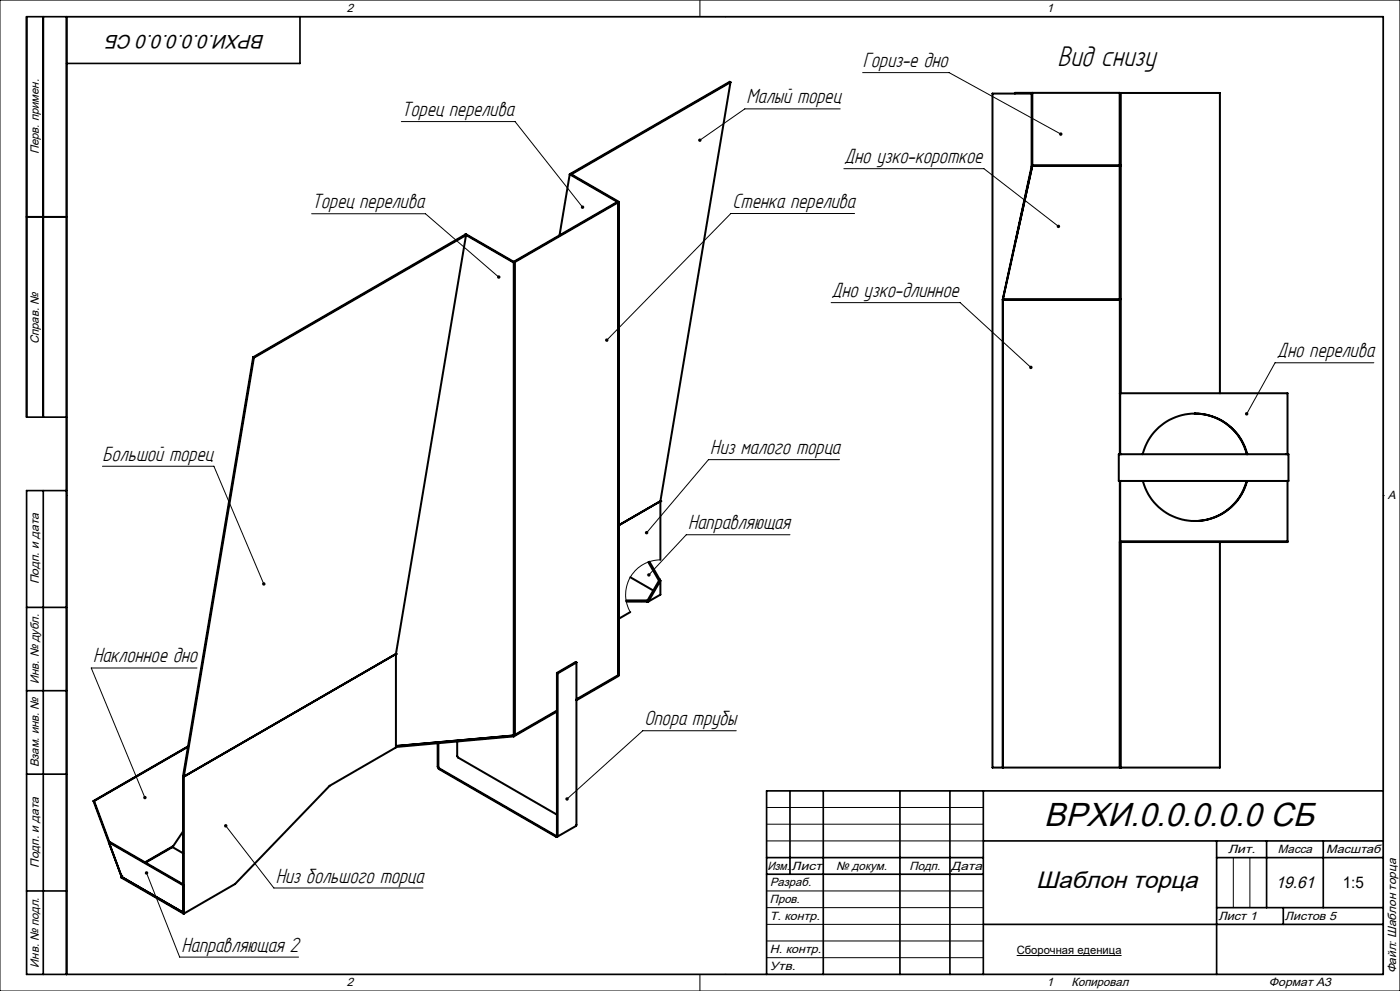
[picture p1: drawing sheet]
<svg xmlns="http://www.w3.org/2000/svg" width="420mm" height="297mm" viewBox="0 0 420 297" stroke-linecap="round" stroke-linejoin="round" font-family="sans-serif">
<g fill="none" stroke="#000" stroke-width=".3">
<path d="M0 0h420v297h-420zM20 5h395v287h-395zM210 0v5M217.5 5h.1M120.4 36.4h34.1l20.3 25.7M252.1 32.6h-28.7l-13.4 9.4M258.8 21.8h25.9l33.5 18.4M253.2 50.5h42l22.3 17.3M93.5 64.1h34.1l22 18.9M256.4 64h-37.1l-37.3 37.9M249.3 90.7h38.7l21.2 19.4M412.2 108.7h-29.7l-8.5 15.3"/>
<path d="M30.7 139.7h33.5l14.9 35.3M251.8 137.8h-39.3l-18.5 21.9M20 148.5h.1M415 148.5h.1M188.4 179.9l-.4 .4M192.9 179.9l-.4 .4M195.1 168.8l-.3 .2M196.7 171.6l-.2 .3M197.2 175.6l-1 1M198.1 167.8a10.4 10.4 0 0 0-9 15.6M237 160.3h-31.1l-11.2 12M59.1 200.2h-31.7l16.1 38.8"/>
<path d="M220.9 219h-28.1l-22.7 20.5M32.9 252.3l-.2 .1M67.7 247.5l14.5 18.6h44.7M230 242h65M230 247h65M230 252h65M370 257v15M375 257v15M44 261.6l9.9 25.2h35.7M230 267h65M230 272h65M230 277h65"/>
<path d="M210 292v5M217.5 292h.1M230 282h65M230 287h65M305 286.4h31.5"/>
</g>
<g fill="none" stroke="#000" stroke-width=".6">
<path d="M219.1 24.7l-.2-.2-47.8 27.6M219.1 24.7l-47.7 27.5M219.1 24.7l-21 125.5M304.5 28v-.2h31.5v108.3M309.5 28v21.8M309.7 28h-12v202h68.3v-67.5M309.7 27.8v21.9h26.3M336 27.9h30v90M336.2 27.9v90M170.9 52.2l14.6 8.4M170.9 52.2l-3 18.4M171.1 52.1l14.6 8.4"/>
<path d="M171.1 52.1l-.2 .1M309.5 49.8l-8.7 40M309.5 49.8h.1M336.2 49.6h-26.5l-8.8 40.1M8 65h12M139.6 70.3h.1M139.6 70.3l-63.6 36.8M139.6 70.3l.2 .2M139.6 70.3l.2-.1 14.5 8.4M139.6 70.3l14.5 8.4M139.8 70.5l-63.6 36.7M139.8 70.5l-21 125.5"/>
<path d="M154.1 78.7v141.7M154.3 78.6v141.7M154.3 78.6l-.2 .1M185.5 60.6l-.3-.1-31.1 18 .2 .1M185.5 60.6l-31.2 18M185.5 60.6v141.7M185.7 60.5l-.2 .1M185.7 60.5v141.7l-.2 .1M300.8 89.8v140.2M300.8 89.8l35.2 .1M300.9 89.7h35.3M300.9 89.6v.1"/>
<path d="M300.9 89.9v140.1M301.1 89.8v.1M301.1 89.7v.1M76 107.1l-21.1 125.5 .2 .2M76 107.1l.2 .1M76.2 107.2l-21.1 125.6M336 117.9h50.3v18.2M336.1 117.9v18.2M335.6 136.1h50.9v8h-50.9zM358.4 124h.1M358.5 124a16.1 16.1 0 0 0-15.7 12.1M358.5 124a16.1 16.1 0 0 1 15.7 12.1"/>
<path d="M358.5 124a16.1 16.1 0 0 1 15.6 12.1M198.1 150.2h.1M198.1 150.2l-12.4 7.2M198.1 150.2v17.6M336 144.1v85.9M336.1 144.1v18.1M342.9 144.1a16.1 16.1 0 0 0 15.6 12M358.4 156.1h.1M374 144.1a16.1 16.1 0 0 1-15.5 12M374.1 144.1a16.1 16.1 0 0 1-15.6 12M386.3 144.1v18.4h-50.3M189.1 173l6.9 4"/>
<path d="M194.5 168.4l3.2 5.6 .2-.3M194.8 168.3l3.1 5.4M197.9 173.7l-3.8 6.6 .2-.4h-6.4M197.9 173.7l.2 .3M198.1 174v4.2l-3.6 2.1M198.1 174l-3.6 6.3M336 162.2h50.3M336.2 162.5v67.5M118.8 196h.1M118.8 196l-63.7 36.8M118.8 196v28l-19.9 11.5-28.4 29.4-15.4 8.9M172.9 198.5v48.8l-5.8 3.5"/>
<path d="M172.9 198.5l-5.6 3.3M172.9 198.5l-.2-.1-5.6 3.3M187.9 180.3h6.6M189.1 183.4l-3.4 2M167.1 201.7l-.1 48.8-35.3-20.2-.2-.4v-7.2M167.1 201.7l.2 .1M167.1 213.3l-13 7.4M167.1 213l-12.8 7.3M167.3 201.8l-.1 49h-.4l-35.2-20.4-.3-.6v-7.1M185.5 202.3v.3l-12.6 7.3M185.5 202.3l-12.6 7.3M54.9 232.6v41.1l-18.5-10.7v-.3"/>
<path d="M54.9 232.6l.2 .2M54.9 232.6h.1M55.1 232.8v41M56.4 223.8l-28.2 16.3M56.4 223.7l-28.4 16.4M137.2 222.2v4.4l.2 .4 29.7 17.2M154.1 220.4v.3M154.1 220.4l-35.3 3.2M154.1 220.7l-35.3 3.2M154.3 220.3h.1M154.3 220.3l-.2 .1M28 240.1l8.5 22.7"/>
<path d="M28 240.1h.2M28.2 240.1l4.6 12.3M32.7 252.4l22.2 12.9M32.9 252.3l22 12.7M51.7 253.9l3.2 1.8M51.7 253.9h.1M51.7 253.9l-8.1 4.6M51.9 253.6l-.2 .3M54.9 249.2l-2.9 4.4-8.5 4.8M36.4 262.5h.1M36.4 262.7l18.5 10.8M36.5 262.7h-.1"/>
<path d="M54.9 265.3h.1M54.9 273.7l.2 .1"/>
</g>
<g fill="none" stroke="#000" stroke-width=".5">
<path d="M13 5v120M20 5v287M90 5v14h-70M8 65h12M20 125h-12v-120h407v287h-407v-145h12M13 147v145M8 182h12M8 207h12M8 232h12M237 237v25M247 237v55M270 237v55"/>
<path d="M285 237v55M295 237v55M415 237h-185v55M230 257h65M295 252h120M365 252v40M365 257h50M380 252v20M397 252v20M8 267h12M230 262h65M295 277h120"/>
<path d="M365 272h50M385 272v5"/>
</g>
<path d="M78.8 174.6l-.1 .7 .6 .2-.2-.5 .2 .5a.51 .51 0 0 0 .3-.8 .51 .51 0 0 0-.8-.1zM67.3 247.2a.51 .51 0 0 0 .3 .8 .51 .51 0 0 0 .6-.6 .51 .51 0 0 0-.8-.3l.3 .4zM43.2 238.6l-.2 .6 .3 .3h.4l-.2-.5 .2 .5a.51 .51 0 0 0 .2-.7 .51 .51 0 0 0-.7-.2zM209.6 41.6l-.1 .6 .5-.2-.4 .3a.51 .51 0 0 0 .7 .1 .51 .51 0 0 0 .1-.7 .51 .51 0 0 0-.8-.1zM174.3 61.8l-.1 .3 .3 .4h.6l-.3-.4 .3 .4a.52 .52 0 0 0 0-.8 .52 .52 0 0 0-.8 .1zM149.3 82.7a.51 .51 0 0 0 0 .7 .51 .51 0 0 0 .7 0l-.4-.4 .5 .3-.2-.7zM181.8 101.5l-.3 .6 .2 .2 .3-.4-.3 .4a.51 .51 0 0 0 .7 0 .51 .51 0 0 0 0-.7 .51 .51 0 0 0-.6-.1zM193.6 159.3l-.1 .4 .1 .4 .4-.4-.4 .4a.51 .51 0 0 0 .8-.1 .51 .51 0 0 0-.1-.7 .51 .51 0 0 0-.7 0zM169.8 239l-.1 .8 .4-.3-.4 .3a.51 .51 0 0 0 .7 0 .51 .51 0 0 0 .1-.7 .51 .51 0 0 0-.7-.1zM43.6 261.3a.52 .52 0 0 0 .3 .8 .52 .52 0 0 0 .6-.6 .52 .52 0 0 0-.7-.4l.2 .5-.2-.5zM194.3 171.9l-.2 .4 .2 .4 .4-.4-.4 .4a.5 .5 0 0 0 .7 0 .5 .5 0 0 0 0-.7 .5 .5 0 0 0-.7-.1zM317.7 40l.3 .6 .6-.1-.4-.3 .5 .2a.51 .51 0 0 0-.3-.7 .51 .51 0 0 0-.7 .3zM317.1 67.5a.51 .51 0 0 0 .1 .7 .51 .51 0 0 0 .7 0l-.4-.4 .5 .3-.2-.7zM308.9 109.7a.51 .51 0 0 0 0 .8 .51 .51 0 0 0 .7 0l-.4-.4 .4 .4 .1-.7zM373.6 123.8l.1 .6 .3-.4-.2 .5a.51 .51 0 0 0 .7-.3 .51 .51 0 0 0-.3-.6 .51 .51 0 0 0-.6 .2z" fill="#000"/>
<text font-size="10" x="313.3" y="247.6">ВРХИ.0.0.0.0.0 СБ</text>
<text font-size="9.5" x="317.3" y="19.9">Вид снизу</text>
<text font-size="7.1" x="310.8" y="266.1">Шаблон торца</text>
<g font-size="6.9">
<text x="258.8" y="20">Гориз-е дно</text>
<text x="120.4" y="34.7">Торец перелива</text>
<text x="224" y="30.9">Малый торец</text>
<text x="253.2" y="48.8">Дно узко-короткое</text>
<text x="93.5" y="62.3">Торец перелива</text>
<text x="219.8" y="62.3">Стенка перелива</text>
<text x="249.4" y="89">Дно узко-длинное</text>
<text x="383.1" y="107">Дно перелива</text>
<text x="213.1" y="136">Низ малого торца</text>
<text x="30.7" y="138">Большой торец</text>
<text x="206.4" y="158.6">Направляющая</text>
<text x="27.9" y="198.5">Наклонное дно</text>
<text x="193.3" y="217.3">Опора трубы</text>
<text x="82.7" y="264.5">Низ большого торца</text>
<text x="54.5" y="285.2">Направляющая 2</text>
</g>
<text font-size="5.8" x="79.5" y="10.4" transform="rotate(-180 79.5 10.4)">ВРХИ.0.0.0.0.0 СБ</text>
<text font-size="5" x="382.7" y="266">19.61</text>
<text font-size="4.8" x="402.8" y="266">1:5</text>
<g font-size="3.6">
<text x="104" y="3.6">2</text>
<text x="314" y="3.6">1</text>
<text x="11.6" y="46.3" transform="rotate(-90 11.6 46.3)">Перв. примен.</text>
<text x="11.6" y="103.2" transform="rotate(-90 11.6 103.2)">Справ. №</text>
<text x="416.4" y="149.6">A</text>
<text x="11.6" y="175.1" transform="rotate(-90 11.6 175.1)">Подп. и дата</text>
<text x="11.6" y="205" transform="rotate(-90 11.6 205)">Инв. № дубл.</text>
<text x="11.6" y="230" transform="rotate(-90 11.6 230)">Взам. инв. №</text>
<text x="368.4" y="255.6">Лит.</text>
<text x="383.4" y="255.6">Масса</text>
<text x="397.8" y="255.6">Масштаб</text>
<text x="11.6" y="260.1" transform="rotate(-90 11.6 260.1)">Подп. и дата</text>
<text x="230.2" y="260.6">Изм.</text>
<text x="237.5" y="260.6">Лист</text>
<text x="250.9" y="260.6">№ докум.</text>
<text x="272.9" y="260.6">Подп.</text>
<text x="285.4" y="260.6">Дата</text>
<text x="231" y="265.6">Разраб.</text>
<text x="231" y="275.6">Т. контр.</text>
<text x="231" y="270.6">Пров.</text>
<text x="365.5" y="275.6">Лист 1</text>
<text x="385.5" y="275.6">Листов 5</text>
<text x="231" y="285.6">Н. контр.</text>
<text x="11.6" y="290" transform="rotate(-90 11.6 290)">Инв. № подл.</text>
<text x="231" y="290.6">Утв.</text>
<text x="418.9" y="291.8" transform="rotate(-90 418.9 291.8)">Файл: Шаблон торца</text>
<text x="104" y="295.6">2</text>
<text x="314" y="295.6">1</text>
<text x="321.5" y="295.6">Копировал</text>
<text x="380.7" y="295.6">Формат А3</text>
</g>
<text font-size="3.4" x="305" y="286">Сборочная еденица</text>
</svg>
